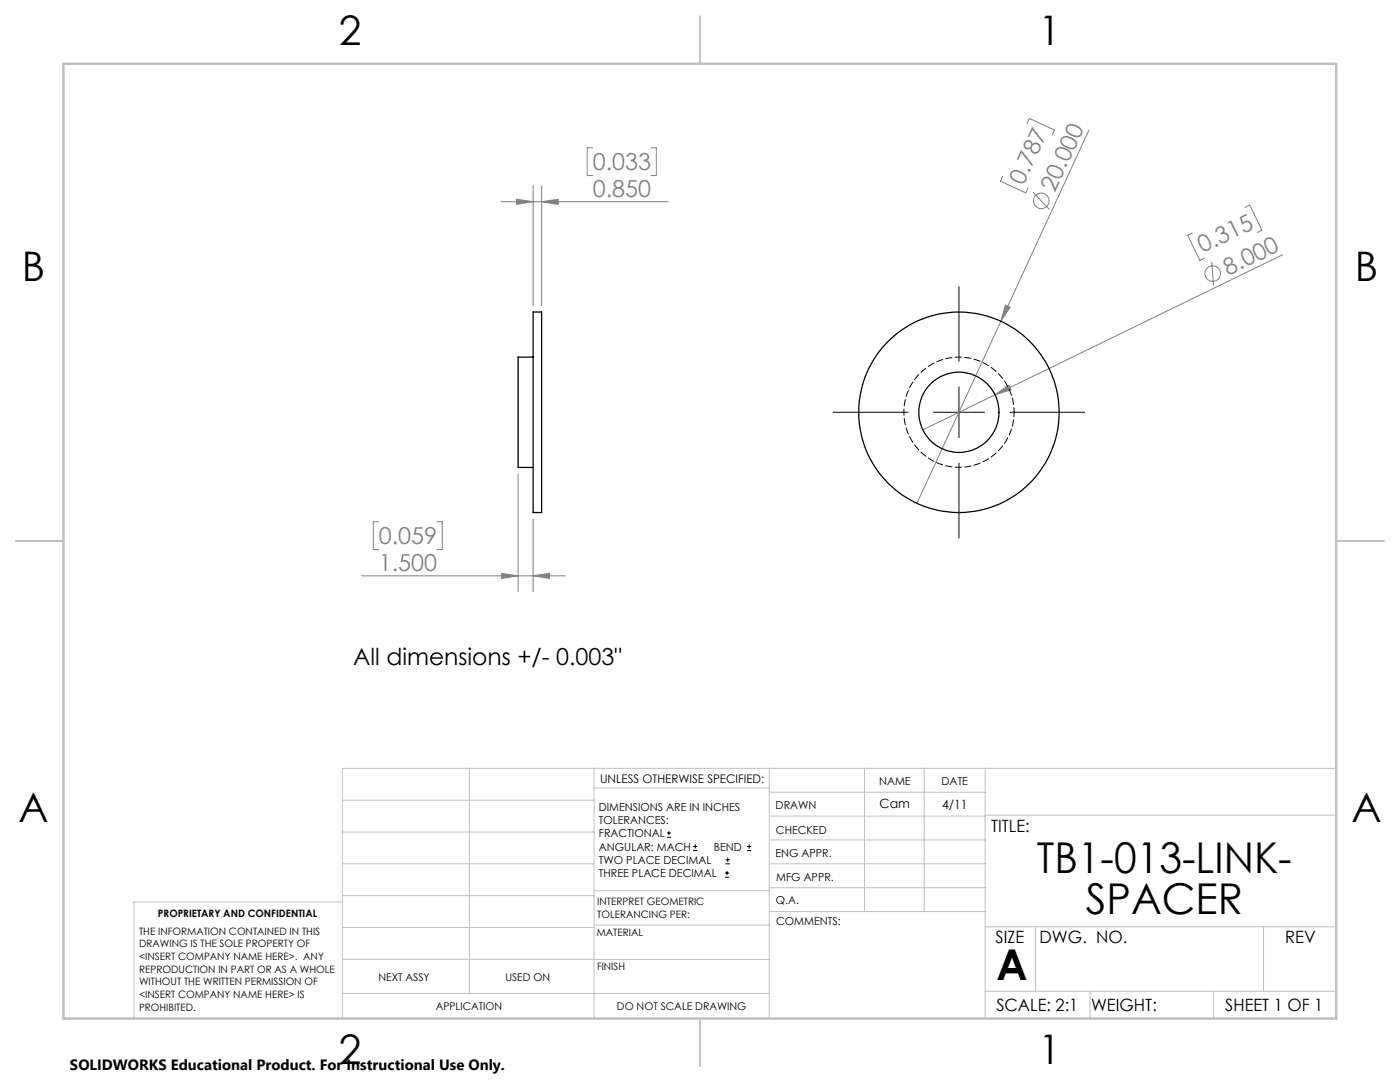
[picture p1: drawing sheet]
<svg xmlns="http://www.w3.org/2000/svg" width="279mm" height="216mm" viewBox="0 0 279 216" stroke-linecap="round" stroke-linejoin="round" font-family="sans-serif">
<g fill="none" stroke="#808080" stroke-width=".2">
<path d="M103.1 39.8l3.3 .5-3.3 .5zM106.4 37.1v23.9M108.1 37.1v23.9M118.3 29.5h-1.1v5.5h1.1M129.9 29.5h1.1v5.5h-1.1M200.1 35.2l-.4 1 5 2.3 .4-1M205 24.6l.4-1 5.1 2.4-.5 1M206.2 38.3l3.2 3.5M217.3 26l-17.6 38.1M100 40.3h33.3M108.1 40.3l3.3-.5v1zM238 46.5l-1 .5 2.5 5 .9-.5"/>
<path d="M241.8 52.2l.4 4.8M248.5 41.4l.9-.5 2.4 5-.9 .5M256 50.8l-57.4 28M198.6 78.8l-14.4 7M198.6 78.8l2.7-1.9 .5 .9zM199.7 64.1l-16.7 36.3M200.7 60.9l.9 .4-1.9 2.8zM103.4 94.5v23.6M72.1 114.9h40.6M75.6 104.1h-1.1v5.6h1.1M87.2 104.1h1.1v5.6h-1.1M100.1 114.4l3.3 .5-3.3 .5z"/>
<path d="M106.4 103.5v14.6M106.4 114.9l3.3-.5v1z"/>
<circle cx="207.8" cy="40.1" r="1.55"/>
<circle cx="242" cy="54.6" r="1.56"/>
</g>
<g fill="none" stroke="#000" stroke-width=".2">
<path d="M191.4 57.2v14.9M191.4 77.2v10.1M166.3 82.3h14.9M186.3 82.3h10.2M191.4 92.4v15M201.5 82.3h15M133.1 167.1h.8M133.1 166.2h.8M133.5 165.8v.9M138.3 169.7h.8M138.3 168.9h.8M138.7 168.5v.8"/>
<path d="M144.7 175h.8M144.7 174.2h.8M144.8 172.4h.9M144.8 171.6h.9M145.1 173.8v.8M145.2 171.1v.9M149.1 169.7h.8M149.1 168.9h.8M149.5 168.5v.8"/>
</g>
<g fill="none" stroke="#c0c0c0" stroke-width=".2">
<path d="M68.3 159.7h50.3M93.7 153.3v44.9M118.6 153.3v49.9M118.6 157.2h34.9M153.5 153.3v49.9M153.5 158.1h43.1M172.5 153.3v28.6M184.4 153.3v28.6M196.6 153.3v49.9M266.7 153.3h-198.4v49.9M68.3 178.7h50.3M68.3 172.4h50.3"/>
<path d="M68.3 166h50.3M68.3 180h-41.6v23.2M118.6 177.7h35M153.5 167.6h43.1M153.5 162.8h43.1M153.5 172.4h43.1M153.5 177.1h43.1M196.6 162.7h70.1M68.3 198.2h85.2M68.3 191.4l85.2 .1M68.3 185.1h50.3M118.6 184.6h35"/>
<path d="M153.6 181.9h43M196.6 197.8h70.1M196.6 184.9h70.1M206.7 184.9v12.9M217.5 197.8v5.4M242.2 197.8v5.4M252.2 184.9v12.9"/>
</g>
<path d="M139.7 3.2v9.5M3.1 107.9h9.6M266.7 107.9h9.5M139.7 203.2v9.6" fill="none" stroke="#c0c0c0" stroke-width=".25"/>
<path d="M12.7 12.7h254v190.5h-254z" fill="none" stroke="#c0c0c0" stroke-width=".5"/>
<g fill="#808080">
<path d="M198.6 78.8l2.7-1.9 .5 .9z"/>
<path d="M200.7 60.9l.9 .4-1.9 2.8z"/>
<path d="M108.1 40.3l3.3-.5v1zM103.1 39.8l3.3 .5-3.3 .5zM106.4 114.9l3.3-.5v1zM100.1 114.4l3.3 .5-3.3 .5z"/>
</g>
<g fill="none" stroke="#000" stroke-width=".25">
<path d="M106.4 62.3h1.7v40h-1.7zM106.4 71.3h-3v22h3"/>
<circle cx="191.4" cy="82.3" r="8"/>
<circle cx="191.4" cy="82.3" r="20"/>
</g>
<path d="M202.4 82.3a11 11 0 0 0-16.3-9.7 11 11 0 0 0-.6 18.9 11 11 0 0 0 16.9-8.6v-.6" fill="none" stroke="#000" stroke-width=".2" stroke-dasharray="1.3 .6" stroke-dashoffset=".4"/>
<g font-size="8.5">
<text x="206.9" y="174.2">TB1-013-LINK-</text>
<text x="216.7" y="182.3">SPACER</text>
<text x="198.9" y="195.5">A</text>
</g>
<g font-size="8.1">
<text x="67.6" y="8.9">2</text>
<text x="207.3" y="8.9">1</text>
<text x="4.4" y="56.2">B</text>
<text x="270.4" y="56.2">B</text>
<text x="3.7" y="164.1">A</text>
<text x="269.7" y="164.1">A</text>
<text x="67.6" y="212.4">2</text>
<text x="207.3" y="212.4">1</text>
</g>
<g font-size="4.7" fill="#808080">
<text x="118.3" y="34">0.033</text>
<text x="118.3" y="39.2">0.850</text>
<text x="204.2" y="37.1" transform="rotate(-65 204.2 37.1)">0.787</text>
<text x="210.5" y="38.5" transform="rotate(-65 210.5 38.5)">20.000</text>
<text x="240" y="50.6" transform="rotate(-26 240 50.6)">0.315</text>
<text x="245.1" y="55" transform="rotate(-26 245.1 55)">8.000</text>
<text x="75.6" y="108.6">0.059</text>
<text x="75.6" y="113.9">1.500</text>
</g>
<text font-size="4.7" x="70.5" y="132.7">All dimensions +/- 0.003&quot;</text>
<g font-size="3.4">
<text x="197.8" y="166">TITLE:</text>
<text x="198.7" y="188.1">SIZE</text>
<text x="207.5" y="188.1">DWG. NO.</text>
<text x="256.5" y="188.2">REV</text>
<text x="198.8" y="201.7">SCALE: 2:1</text>
<text x="217.7" y="201.8">WEIGHT:</text>
<text x="244.5" y="201.7">SHEET 1 OF 1</text>
</g>
<text font-size="3" x="14" y="213.5">SOLIDWORKS Educational Product. For Instructional Use Only.</text>
<g font-size="2.5">
<text x="175.6" y="161.3">Cam</text>
<text x="188" y="161.4">4/11</text>
</g>
<text font-size="2.4" x="119.8" y="156.2">UNLESS OTHERWISE SPECIFIED:</text>
<g font-size="2.2">
<text x="119.5" y="161.8">DIMENSIONS ARE IN INCHES</text>
<text x="154.8" y="161.4">DRAWN</text>
<text x="175.4" y="156.6">NAME</text>
<text x="187.9" y="156.7">DATE</text>
<text x="119.5" y="164.4">TOLERANCES:</text>
<text x="119.5" y="167.1">FRACTIONAL</text>
<text x="154.9" y="166.3">CHECKED</text>
<text x="119.5" y="169.7">ANGULAR: MACH</text>
<text x="119.5" y="172.4">TWO PLACE DECIMAL</text>
<text x="142.5" y="169.7">BEND</text>
<text x="154.8" y="171">ENG APPR.</text>
<text x="119.5" y="175">THREE PLACE DECIMAL</text>
<text x="154.9" y="175.7">MFG APPR.</text>
<text x="154.9" y="180.4">Q.A.</text>
<text x="154.9" y="184.6">COMMENTS:</text>
</g>
<g font-size="2.1">
<text x="75.5" y="195.7">NEXT ASSY</text>
<text x="100.9" y="195.7">USED ON</text>
<text x="86.9" y="201.5">APPLICATION</text>
<text x="123.1" y="201.6">DO NOT SCALE DRAWING</text>
</g>
<g font-size="2">
<text x="31.5" y="182.9">PROPRIETARY AND CONFIDENTIAL</text>
<text x="119.2" y="180.6">INTERPRET GEOMETRIC</text>
<text x="119.2" y="183.1">TOLERANCING PER:</text>
<text x="27.8" y="186.5">THE INFORMATION CONTAINED IN THIS</text>
<text x="27.8" y="189">DRAWING IS THE SOLE PROPERTY OF</text>
<text x="27.8" y="191.6">&lt;INSERT COMPANY NAME HERE&gt;. ANY</text>
<text x="119.1" y="186.7">MATERIAL</text>
<text x="27.8" y="194.1">REPRODUCTION IN PART OR AS A WHOLE</text>
<text x="27.8" y="196.6">WITHOUT THE WRITTEN PERMISSION OF</text>
<text x="119.1" y="193.5">FINISH</text>
<text x="27.8" y="199.1">&lt;INSERT COMPANY NAME HERE&gt; IS</text>
<text x="27.8" y="201.7">PROHIBITED.</text>
</g>
</svg>
